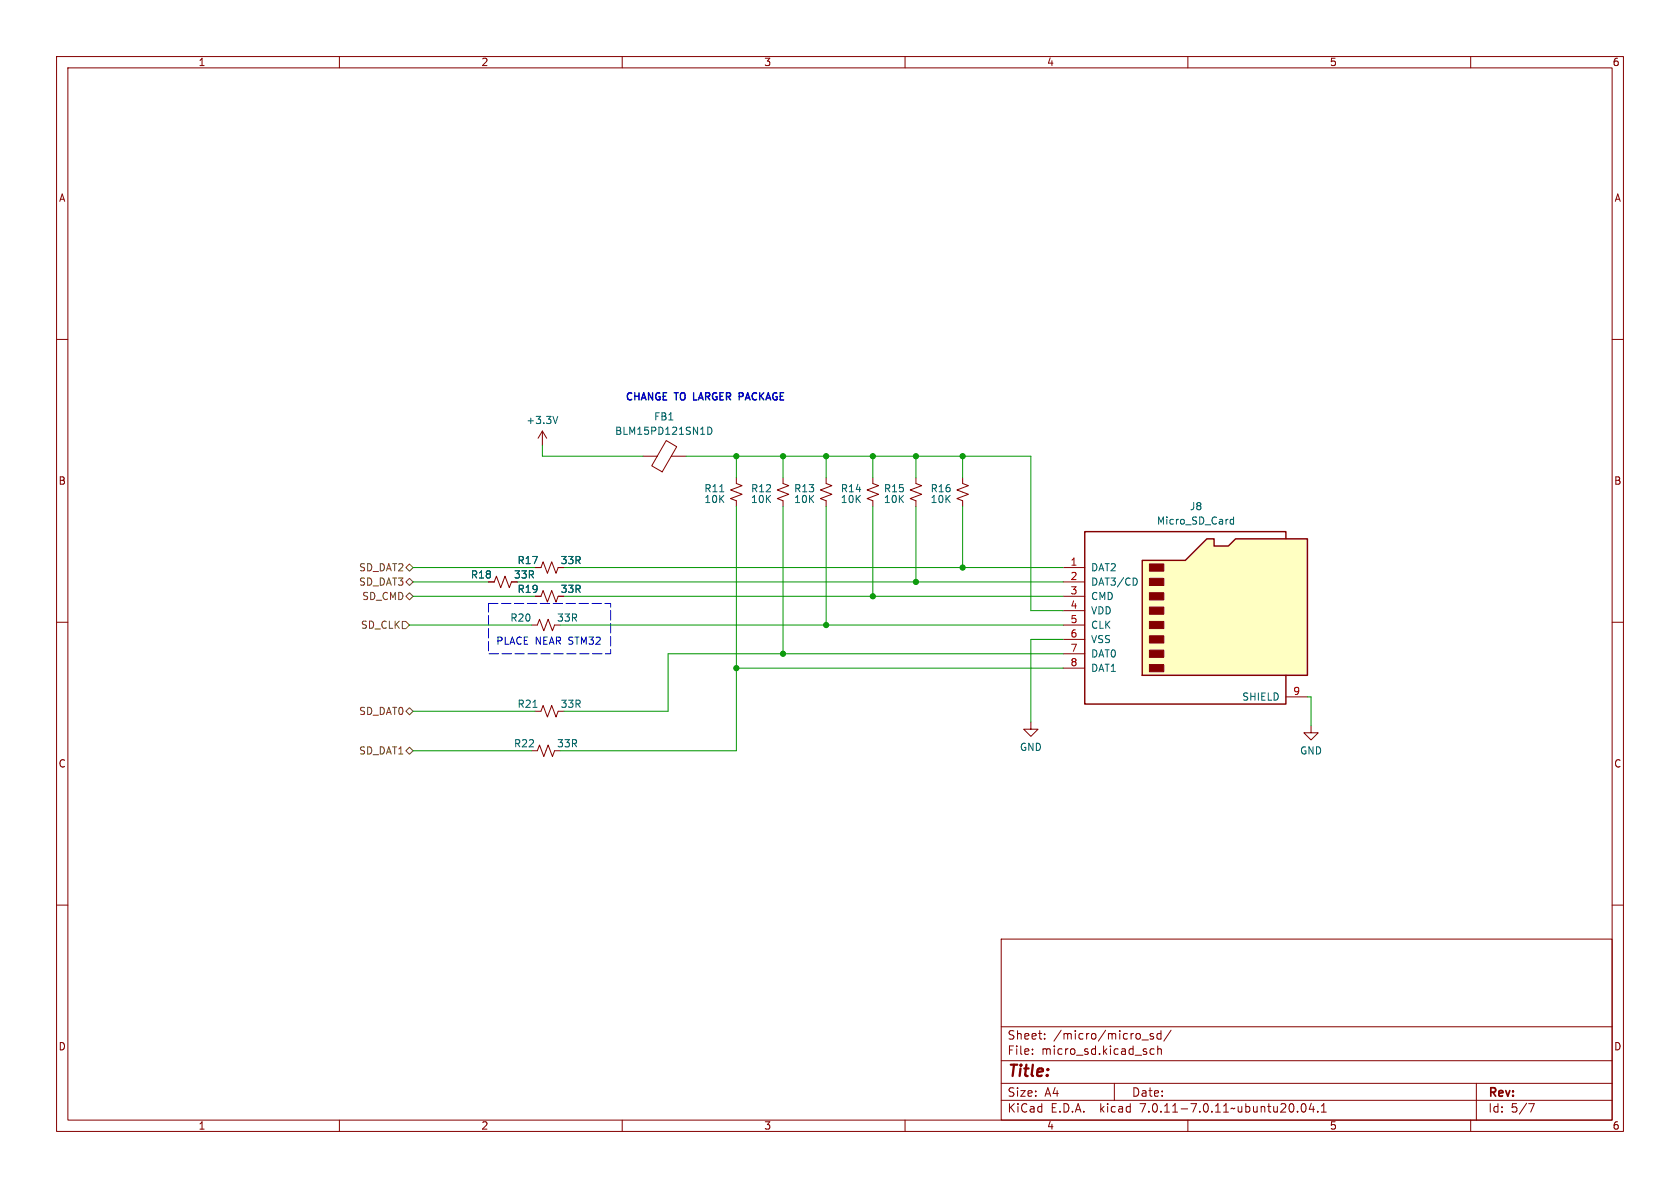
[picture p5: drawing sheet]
<svg xmlns="http://www.w3.org/2000/svg" width="297mm" height="210mm" viewBox="0 0 297 210" stroke-linecap="round" stroke-linejoin="round" font-family="sans-serif">
<g fill="none" stroke="#840000" stroke-width=".18">
<path d="M10 10h277v190h-277zM12 12h273v186h-273zM60 10v2M110 10v2M160 10v2M210 10v2M260 10v2M10 60h2M285 60h2M161.9 84.5v1l1 .4-2 .7 2 .8-2 .7 1 .4v1M10 110h2M285 110h2"/>
<path d="M182.2 127.6v1.3h1.3l-1.3 1.3-1.2-1.3h1.2M10 160h2M285 160h2M177 166h108v32h-108zM60 198v2M110 198v2M160 198v2M177 194.5h108M177 191.5h108M177 187.5h108M177 181.5h108M182.5 186.3v.1"/>
<path d="M182.5 185.5v.1M184.7 183.6v.1M184.7 182.8v.1M197 191.5v3M201.9 183.8h1.1M203.9 182.8l-.4-.1-.2 .2 .1 .2 .5 .2v.3h-.6M204 185.5l-.4-.1-.3 .3v.4l.2 .2h.5M204.7 185.5l.2-.1 .3 .1 .1 .9M204.7 184.9v1.5M205.2 182.8l-.4-.1-.3 .3v.4l.2 .2h.5M205.2 182.2v1.5M207 182.1l-1.3 2"/>
<path d="M210 198v2M229.4 196.5v.1M230.2 195.2l.2-.1a.81 .81 0 0 1 .6 .6 .81 .81 0 0 1-.3 .8l-.2 .1a.81 .81 0 0 1-.3-1.4zM231.8 195l-.3 1.1h.9M232.2 195.6v1M233 196.5v.1M233.6 196.6h.9M233.6 195.5l.4-.4v1.5M260 198v2M261 191.5v6.5M270.2 195.1h1l-.6 1.5"/>
</g>
<path d="M201.9 99.1h7.6l3.9-3.8h1.2v1.2h2.6l1.2-1.2h12.7v24.1h-29.2z" fill="#ffffc2"/>
<g fill="#840000" stroke="#840000" stroke-width=".18">
<path d="M203.2 117.5h2.5v1.2h-2.5z"/>
<path d="M203.2 114.9h2.5v1.3h-2.5z"/>
<path d="M203.2 112.4h2.5v1.3h-2.5z"/>
<path d="M203.2 109.9h2.5v1.2h-2.5z"/>
<path d="M203.2 107.3h2.5v1.3h-2.5z"/>
<path d="M203.2 104.8h2.5v1.2h-2.5z"/>
<path d="M203.2 102.2h2.5v1.3h-2.5z"/>
<path d="M203.2 99.7h2.5v1.3h-2.5z"/>
</g>
<path d="M201.9 99.1h7.6l3.9-3.8h1.2v1.2h2.6l1.2-1.2h12.7v24.1h-29.2zM227.3 95.3v-1.3h-35.5v30.5h35.5v-5.1" fill="none" stroke="#840000" stroke-width=".25"/>
<g fill="none" stroke="#840000" stroke-width=".18">
<path d="M95.9 76.2l-.8 1.3M95.9 76.2v2.5M95.9 76.2l.7 1.3M117.8 77.9l1.8 1.1-2.5 4.4-1.9-1.1zM113.7 80.6h2.5M118.7 80.6h2.6M130.2 84.5v1l1 .4-2 .7 2 .8-2 .7 1 .4v1M138.4 84.5v1l1 .4-2 .7 2 .8-2 .7 1 .4v1M146 84.5v1l1.1 .4-2.1 .7 2.1 .8-2.1 .7 1 .4v1M154.3 84.5v1l1 .4-2 .7 2 .8-2 .7 1 .4v1M170.2 84.5v1l1 .4-2 .7 2 .8-2 .7 1 .4v1M86.4 102.9h1l.4-1 .7 2 .8-2 .7 2 .4-1"/>
<path d="M94 110.5h1l.4-1 .7 2 .8-2 .8 2 .3-1M94.6 105.4h1l.4-1 .8 2 .7-2 .8 2 .4-1M94.6 100.3h1l.4-1 .8 2 .7-2 .8 2 .4-1M188 100.3h3.8M188 102.9h3.8M188 105.4h3.8M188 108h3.8M188 110.5h3.8M188 113h3.8M188 115.6h3.8M188 118.1h3.8M94 132.7h1l.4-1 .7 2 .8-2 .8 2 .3-1"/>
<path d="M94.6 125.7h1l.4-1 .8 2 .7-2 .8 2 .4-1M227.3 123.2h3.8M231.8 128.3v1.2h1.2l-1.2 1.3-1.3-1.3h1.3"/>
</g>
<path d="M98.6 73.6l-.4 1.3M125.1 75.5a.64 .64 0 0 1 .8 .6 .64 .64 0 0 1-.8 .7zM127.2 86.9h.8M217.5 92.4l.2 .3 .4-.1M218.1 91.4v1.3M218.1 91.9l-.4-.1-.2 .2M200.8 102.2l.3 .5-.3 .7M94.2 125h.7" fill="none" stroke="#006464" stroke-width=".18"/>
<path d="M72.4 99.7l.6 .6-.6 .7-.6-.7zM71.1 109.9h.7l.6 .6-.6 .6h-.7zM71.8 105.4l.6-.6 .6 .6-.6 .6zM71.8 102.9l.6-.7 .6 .7-.6 .6zM71.8 132.7l.6-.6 .6 .6-.6 .7zM71.8 125.7l.6-.6 .6 .6-.6 .7z" fill="none" stroke="#725600" stroke-width=".18"/>
<path d="M122.6 69.4v1.3h.6" fill="none" stroke="#0000c2" stroke-width=".25"/>
<path d="M86.4 106.7h21.5v8.9h-21.5v-8.9" fill="none" stroke="#0000c2" stroke-width=".18" stroke-dasharray="1.7 .6"/>
<g fill="none" stroke="#009600" stroke-width=".18">
<path d="M95.9 78.7v1.9h17.8M121.3 80.6h60.9v27.4h5.8M130.2 89.5v43.2h-31.1M130.2 80.6v3.9M138.4 80.6v3.9M138.4 89.5v26.1M146 80.6v3.9M146 89.5v21M154.3 80.6v3.9M154.3 89.5v15.9M161.9 80.6v3.9M161.9 89.5v13.4"/>
<path d="M170.2 80.6v3.9M170.2 89.5v10.8M72.4 110.5h21.6M73 102.9h13.4M73 105.4h21.6M73 100.3h21.6M91.4 102.9h96.6M99.1 110.5h88.9M99.7 105.4h88.3M99.7 100.3h88.3M130.2 118.1h57.8M188 115.6h-69.9v10.1h-18.4"/>
<path d="M188 113h-5.8v14.6M73 132.7h21M73 125.7h21.6M231.1 123.2h.7v5.1"/>
</g>
<g fill="#009600" stroke="#009600" stroke-width=".18">
<circle cx="170.2" cy="80.6" r=".46"/>
<circle cx="154.3" cy="105.4" r=".46"/>
<circle cx="161.9" cy="102.9" r=".46"/>
<circle cx="154.3" cy="80.6" r=".46"/>
<circle cx="161.9" cy="80.6" r=".46"/>
<circle cx="170.2" cy="100.3" r=".46"/>
<circle cx="146" cy="110.5" r=".46"/>
<circle cx="138.4" cy="115.6" r=".46"/>
<circle cx="130.2" cy="118.1" r=".46"/>
<circle cx="146" cy="80.6" r=".46"/>
<circle cx="138.4" cy="80.6" r=".46"/>
<circle cx="130.2" cy="80.6" r=".46"/>
</g>
<text font-size="2.8" fill="#840000" x="178" y="190.9">Title:</text>
<g font-size="2.1" fill="#840000">
<text x="178" y="184">Sheet:</text>
<text x="186.2" y="184">/micro/micro_sd/</text>
<text x="178" y="186.7">File:</text>
<text x="184.1" y="186.7">micro_sd.kicad_sch</text>
<text x="178" y="196.9">KiCad</text>
<text x="178" y="194.1">Size:</text>
<text x="184.7" y="194.1">A4</text>
<text x="185.7" y="196.9">E.D.A.</text>
<text x="194.6" y="196.9">kicad</text>
<text x="200" y="194.1">Date:</text>
<text x="201.8" y="196.9">7.0.11-7.0.11~ubuntu20.04.1</text>
<text x="263" y="194.3">Rev:</text>
<text x="263" y="196.9">Id:</text>
<text x="267.1" y="196.9">5/7</text>
</g>
<g font-size="1.8" fill="#840000">
<text x="35" y="11.9">1</text>
<text x="85" y="11.9">2</text>
<text x="135" y="11.9">3</text>
<text x="185" y="11.9">4</text>
<text x="235" y="11.9">5</text>
<text x="285" y="11.9">6</text>
<text x="10.3" y="35.9">A</text>
<text x="285.3" y="35.9">A</text>
<text x="10.3" y="85.9">B</text>
<text x="285.3" y="85.9">B</text>
<text x="99" y="99.9">33R</text>
<text x="90.8" y="102.5">33R</text>
<text x="99" y="105">33R</text>
<text x="10.3" y="135.9">C</text>
<text x="285.3" y="135.9">C</text>
<text x="10.3" y="185.9">D</text>
<text x="285.3" y="185.9">D</text>
<text x="35" y="199.9">1</text>
<text x="85" y="199.9">2</text>
<text x="135" y="199.9">3</text>
<text x="185" y="199.9">4</text>
<text x="235" y="199.9">5</text>
<text x="285" y="199.9">6</text>
</g>
<g font-size="1.8" fill="#0000c2">
<text x="110.5" y="70.9">CHANGE</text>
<text x="119.4" y="70.9">TO</text>
<text x="123.2" y="70.9">LARGER PACKAGE</text>
<text x="87.6" y="114.1">PLACE NEAR STM32</text>
</g>
<g font-size="1.8" fill="#006464">
<text x="92.9" y="75.2">+3.3V</text>
<text x="108.6" y="77.1">BLM15PD121SN1D</text>
<text x="115.5" y="74.5">FB1</text>
<text x="124.4" y="87.2">R11</text>
<text x="124.4" y="89.1">10K</text>
<text x="132.7" y="87.2">R12</text>
<text x="132.7" y="89.1">10K</text>
<text x="140.3" y="87.2">R13</text>
<text x="140.3" y="89.1">10K</text>
<text x="148.5" y="87.2">R14</text>
<text x="148.5" y="89.1">10K</text>
<text x="156.2" y="87.2">R15</text>
<text x="156.2" y="89.1">10K</text>
<text x="164.4" y="87.2">R16</text>
<text x="164.4" y="89.1">10K</text>
<text x="204.4" y="92.9">Micro_SD_Card</text>
<text x="210.3" y="90.4">J8</text>
<text x="91.4" y="99.9">R17</text>
<text x="192.8" y="101.2">DAT2</text>
<text x="83.1" y="102.5">R18</text>
<text x="91.4" y="105">R19</text>
<text x="192.8" y="103.7">DAT3/CD</text>
<text x="192.8" y="106.3">CMD</text>
<text x="90.1" y="110.1">R20</text>
<text x="98.4" y="110.1">33R</text>
<text x="192.8" y="108.8">VDD</text>
<text x="192.8" y="111.4">CLK</text>
<text x="192.8" y="113.9">VSS</text>
<text x="192.8" y="116.4">DAT0</text>
<text x="192.8" y="119">DAT1</text>
<text x="91.4" y="125.3">R21</text>
<text x="99" y="125.3">33R</text>
<text x="219.5" y="124.1">SHIELD</text>
<text x="90.8" y="132.3">R22</text>
<text x="98.4" y="132.3">33R</text>
<text x="180.2" y="132.9">GND</text>
<text x="229.7" y="133.6">GND</text>
</g>
<g font-size="1.8" fill="#725600">
<text x="63.4" y="101.2">SD_DAT2</text>
<text x="63.4" y="103.7">SD_DAT3</text>
<text x="63.9" y="106.3">SD_CMD</text>
<text x="63.7" y="111.4">SD_CLK</text>
<text x="63.4" y="126.6">SD_DAT0</text>
<text x="63.4" y="133.6">SD_DAT1</text>
</g>
<g font-size="1.8" fill="#a90000">
<text x="189.2" y="100.1">1</text>
<text x="189.2" y="102.6">2</text>
<text x="189.2" y="105.2">3</text>
<text x="189.2" y="107.7">4</text>
<text x="189.2" y="110.2">5</text>
<text x="189.2" y="112.8">6</text>
<text x="189.2" y="115.3">7</text>
<text x="189.2" y="117.9">8</text>
<text x="228.5" y="122.9">9</text>
</g>
</svg>
